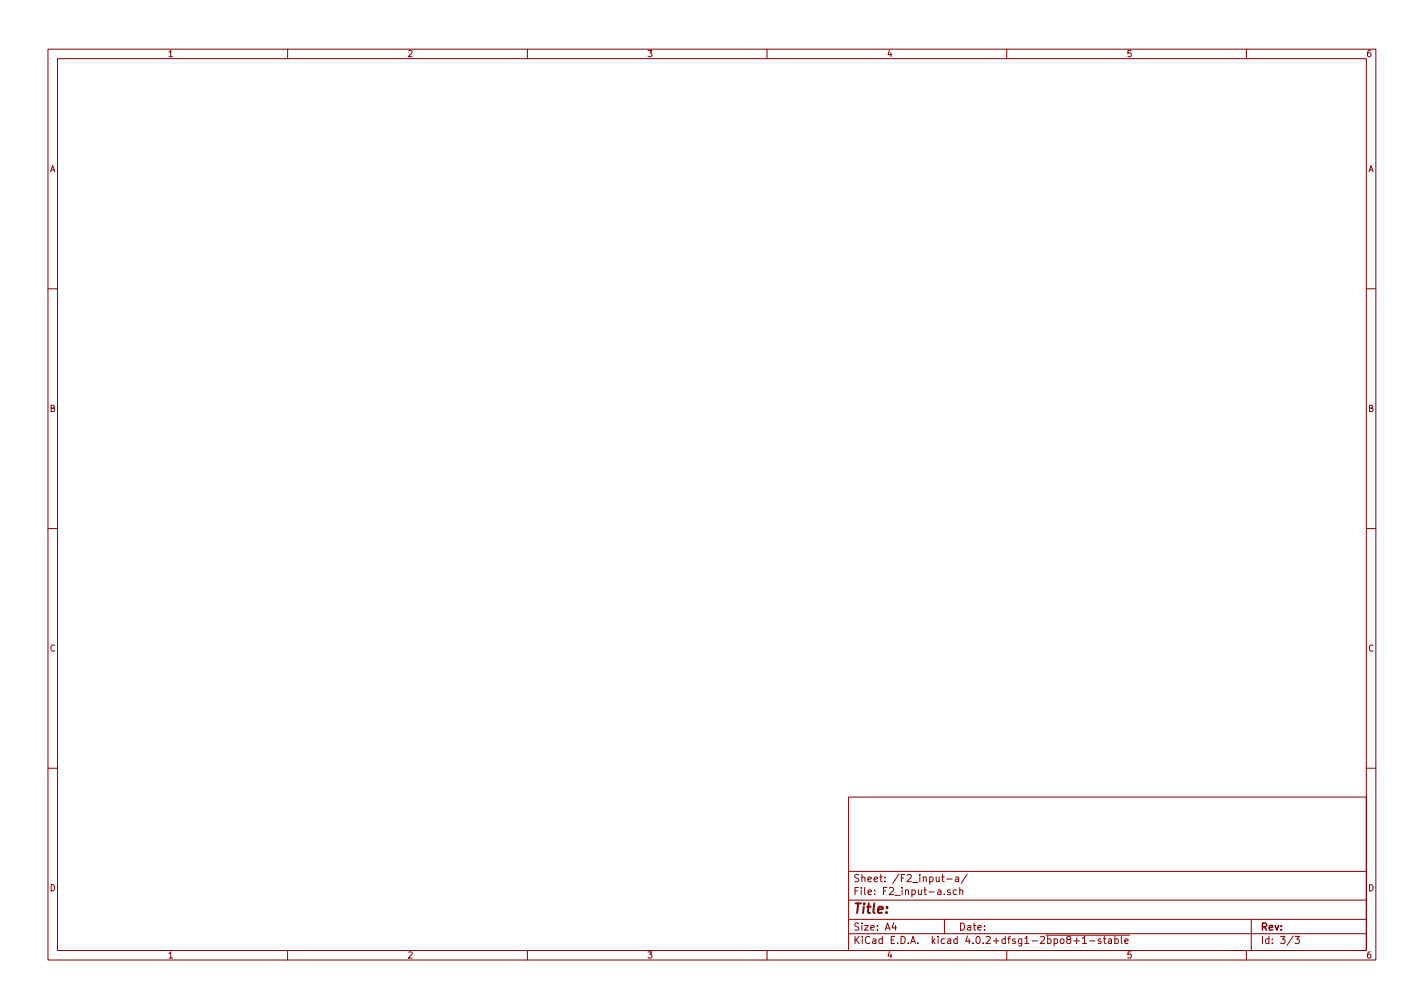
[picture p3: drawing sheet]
<svg xmlns="http://www.w3.org/2000/svg" width="297mm" height="210mm" viewBox="0 0 297 210" stroke-linecap="round" stroke-linejoin="round" font-family="sans-serif">
<g fill="none" stroke="#840000" stroke-width=".21">
<path d="M10 10.3h277v189.9h-277zM12 12.2h273v186.1h-273zM60 10.3v1.9M110 10.3v1.9M160 10.3v1.9M210 10.3v1.9M260 10.3v1.9M10 60.2h2M285 60.2h2M10 110.3h2M285 110.3h2M10 160.2h2"/>
<path d="M177 166.3h108v32h-108zM285 160.2h2M60 198.3v1.9M110 198.3v1.9M160 198.3v1.9M177 194.8h108M177 191.8h108M177 187.8h108M177 181.8h108M186.4 192.5l-.3 1h.9M186.8 193v1M196.4 182.9h.6"/>
<path d="M196.6 182.4v1.3l.4 .2M197 186.5v.1M197 191.8v3M197.5 183.4h1.1M198.2 185.7l-.4-.1-.2 .2 .1 .2 .5 .2v.3h-.6M199.3 183h.6l.1 .9M199.5 185.7l-.4-.1-.3 .3 .1 .6 .2 .1 .4-.1M200 183.3l-.5 .1-.2 .2 .2 .3 .5-.1M200.2 185.7l.2-.1 .4 .1v.9M200.2 185.1v1.5M201.8 182.3l-1.3 2M210 198.3v1.9"/>
<path d="M218.2 195.1h17.4M224 196.3h1.1M224.6 195.7v1.1M225.8 195.8l.4-.5v1.5M225.8 196.8h.8M227.3 196.3h1.1M229.6 195.9l-.3-.1-.2 .2v.3l.5 .1v.3h-.5M230.1 195.8h.6M230.4 195.3v1.3l.3 .2M231.2 195.9h.6l.1 .9M231.9 196.2l-.5 .1-.3 .2 .3 .3 .5-.1M232.6 195.9l.4-.1 .3 .3-.2 .6h-.5"/>
<path d="M232.6 195.3v1.5M233.9 195.3v1.3l.2 .2M234.6 196.3l.7-.1v-.3l-.5-.1-.2 .2 .1 .7h.6M260 198.3v1.9M261 191.8v6.5M269.7 195.2l-1.2 2M270.1 195.3h.9l-.5 .6 .5 .1v.7l-.2 .1-.7-.1"/>
</g>
<text font-size="2.8" fill="#840000" x="178" y="190.5">Title:</text>
<g font-size="2.1" fill="#840000">
<text x="178" y="184">Sheet: /F2_input-a/</text>
<text x="178" y="186.7">File: F2_input-a.sch</text>
<text x="178" y="196.9">KiCad E.D.A. kicad 4.0.2+dfsg1-2bpo8+1-stable</text>
<text x="178" y="194.1">Size: A4</text>
<text x="200" y="194.1">Date:</text>
<text x="263" y="194.1">Rev:</text>
<text x="263" y="196.9">Id: 3/3</text>
</g>
<g font-size="1.8" fill="#840000">
<text x="35" y="11.9">1</text>
<text x="85" y="11.9">2</text>
<text x="135" y="11.9">3</text>
<text x="185" y="11.9">4</text>
<text x="235" y="11.9">5</text>
<text x="285" y="11.9">6</text>
<text x="10.4" y="35.9">A</text>
<text x="285.4" y="35.9">A</text>
<text x="10.4" y="85.9">B</text>
<text x="285.4" y="85.9">B</text>
<text x="10.4" y="135.9">C</text>
<text x="285.4" y="135.9">C</text>
<text x="10.4" y="185.9">D</text>
<text x="285.4" y="185.9">D</text>
<text x="35" y="199.9">1</text>
<text x="85" y="199.9">2</text>
<text x="135" y="199.9">3</text>
<text x="185" y="199.9">4</text>
<text x="235" y="199.9">5</text>
<text x="285" y="199.9">6</text>
</g>
</svg>
